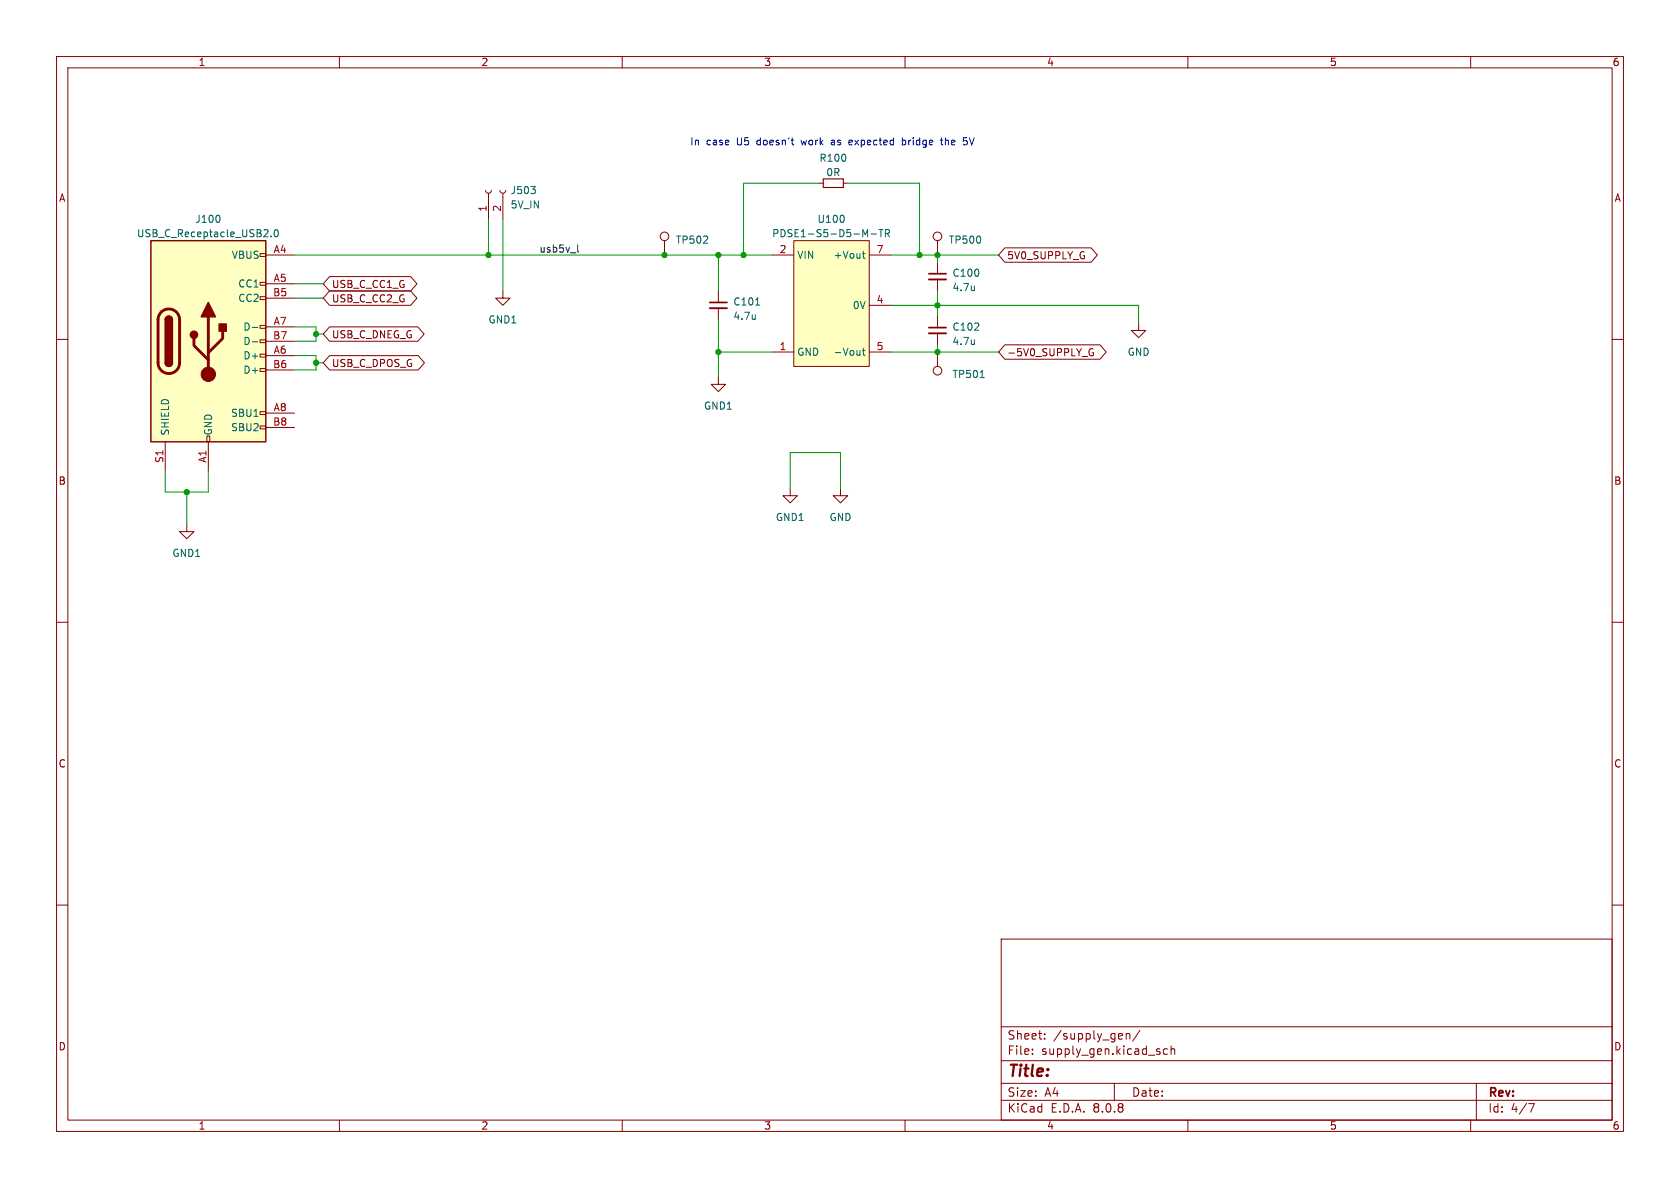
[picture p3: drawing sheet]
<svg xmlns="http://www.w3.org/2000/svg" width="297mm" height="210mm" viewBox="0 0 297 210" stroke-linecap="round" stroke-linejoin="round" font-family="sans-serif">
<g fill="none" stroke="#840000" stroke-width=".18">
<path d="M10 10h277v190h-277zM12 12h273v186h-273zM60 10v2M110 10v2M160 10v2M210 10v2M260 10v2M85.9 33.7l.1 .3 .4 .2 .3-.2 .2-.3M86.4 34.2v4.5M88.4 33.7l.1 .3 .4 .2 .4-.2 .1-.3M88.9 34.2v4.5M117.5 42.5v2.6"/>
<path d="M165.7 42.5v2.6M10 60h2M285 60h2M33 92.7v1.3h1.3l-1.3 1.3-1.3-1.3h1.3M10 110h2M285 110h2M10 160h2M177 166h108v32h-108zM285 160h2M60 198v2M110 198v2M160 198v2"/>
<path d="M177 194.5h108M177 191.5h108M177 187.5h108M177 181.5h108M182.5 186.3v.1M182.5 185.5v.1M184.7 183.6v.1M184.7 182.8v.1M197 191.5v3M199.1 182.7v1M199.1 182.8l.2-.1 .4 .1v.9M201.5 182.1l-1.3 2"/>
<path d="M206.4 185.5l-.4-.1-.3 .3v.4l.1 .2h.6M207 185.5l.2-.1 .4 .1 .1 .9M207 184.9v1.5M210 198v2M260 198v2M261 191.5v6.5M270.2 195.1h1l-.6 1.5"/>
<circle cx="117.5" cy="41.8" r=".76"/>
<circle cx="165.7" cy="41.8" r=".76"/>
</g>
<path d="M93.8 33h.8l-.4 .4M94.5 33.5l.1 .2-.1 .5" fill="none" stroke="#006464" stroke-width=".18"/>
<path d="M26.7 42.5h20.3v35.6h-20.3z" fill="#ffffc2"/>
<g fill="none" stroke="#840000" stroke-width=".18">
<path d="M144.8 32.4h.7M149.1 32.4h.8M46 57.5h1v.5h-1zM46 52.5h1v.5h-1zM46 49.9h1v.5h-1zM46 44.8h1v.5h-1zM47 45.1h5.1M47 50.2h5.1M47 57.8h5.1M47 52.7h5.1M88.9 51.4v1.3h1.3l-1.3 1.3-1.3-1.3h1.3M29.2 78.1v5.1"/>
<path d="M36.6 77.1h.5v1h-.5zM36.8 78.1v5.1M46 75.3h1v.5h-1zM46 72.8h1v.5h-1zM46 65.2h1v.5h-1zM46 62.6h1v.5h-1zM46 60.1h1v.5h-1zM47 62.9h5.1M47 73h5.1M47 65.4h5.1M47 60.3h5.1M47 75.6h5.1"/>
</g>
<path d="M26.7 42.5h20.3v35.6h-20.3zM29.2 56.5a.64 .64 0 0 1 .6-.6 .64 .64 0 0 1 .7 .6M29.2 64.1a.64 .64 0 0 0 .6 .7 .64 .64 0 0 0 .7-.7" fill="none" stroke="#840000" stroke-width=".25"/>
<path d="M28.5 55.2a1.9 1.9 0 0 1 2.1-.4 1.9 1.9 0 0 1 1.1 1.7v7.6a1.91 1.91 0 0 1-1.9 1.9 1.91 1.91 0 0 1-1.9-1.9v-7.7l.2-.7zM34.3 59.8v1.3l2.5 2.5M36.8 56v10.2M39.4 58.5v1.3l-2.6 2.6" fill="none" stroke="#840000" stroke-width=".51"/>
<g fill="#840000" stroke="#840000" stroke-width=".25">
<path d="M29.2 64.1h1.3a.64 .64 0 0 1-.7 .7 .64 .64 0 0 1-.6-.7z"/>
<path d="M29.2 56.5h1.3v7.6h-1.3z"/>
<path d="M29.4 56.1a.64 .64 0 0 1 .7-.2 .64 .64 0 0 1 .4 .6h-1.3z"/>
<path d="M36.8 53.5l1.3 2.5h-2.5z"/>
<path d="M38.7 57.3h1.3v1.2h-1.3z"/>
<circle cx="34.3" cy="59.2" r=".63"/>
</g>
<circle cx="36.8" cy="66.2" r="1.27" fill="#840000" stroke="#840000" stroke-width=".18"/>
<path d="M38.8 38.2l.1 .3-.1 .7M44.6 57.9h1M47.9 41.7v.2M48.7 40.6h.1a.68 .68 0 0 1 .4 .6 .68 .68 0 0 1-.4 .7 .84 .84 0 0 1-.1-1.3zM44.6 60.4h1" fill="none" stroke="#006464" stroke-width=".18"/>
<path d="M145.5 31.6h3.6v1.5h-3.6z" fill="none" stroke="#840000" stroke-width=".2"/>
<path d="M140.3 42.5h13.4v22.3h-13.4z" fill="#ffffc2"/>
<g fill="none" stroke="#840000" stroke-width=".18">
<path d="M58.3 57.8h15.6l1.1 1.3-1.1 1.2h-15.6l-1.2-1.2zM58.3 48.9h14.3l1.1 1.3-1.1 1.2h-14.3l-1.2-1.2zM58.3 51.4h14.3l1.1 1.3-1.1 1.3h-14.3l-1.2-1.3zM127 51.4v2.1M127 54.5v2M136.5 45.1h3.8M140.3 42.5h13.4v22.3h-13.4zM153.7 45.1h3.8M153.7 54h3.8M165.7 46.4v2M165.7 49.4v2M165.7 55.9v2"/>
<path d="M165.7 58.9v2.1M177.6 43.8h15.3l1.1 1.3-1.1 1.3h-15.3l-1.1-1.3zM201.3 57.2v1.2h1.3l-1.3 1.3-1.3-1.3h1.3M58.3 62.9h15.6l1.1 1.2-1.1 1.3h-15.6l-1.2-1.3zM127 66.7v1.2h1.3l-1.3 1.3-1.3-1.3h1.3M136.5 62.2h3.8M153.7 62.2h3.8M165.7 62.2v2.6M177.6 61h16.9l1.1 1.2-1.1 1.3h-16.9l-1.1-1.3zM193.2 61.7a.59 .59 0 0 0-.7 .6 .59 .59 0 0 0 .7 .5l.1-.4h-.2M139.7 86.4v1.2h1.3l-1.3 1.3-1.3-1.3h1.3M148.6 86.4v1.2h1.3l-1.3 1.3-1.3-1.3h1.3"/>
<circle cx="165.7" cy="65.5" r=".76"/>
</g>
<g fill="none" stroke="#006464" stroke-width=".18">
<path d="M149.2 38.3v.8M133.5 55.6v.9M133.5 56.3v.1M133.6 53.9h.7M152.5 44.8h.4M152.6 44.4v1.1l.3 .2M153 41.5l.4-.9v1.3M154 41.4h1M155.4 40.6h.7M155.7 40.6v1.3M156.5 41.2h.6l.2-.2-.1-.3-.7-.1v1.3M156.8 41.2l.5 .7"/>
<path d="M172.3 50.5v.9M172.3 51.3h-.1M152.5 62h.4M152.6 61.5v1.1l.3 .2M172.3 60.1v.8M172.3 60.8l-.1 .1M173.3 66.7h.7"/>
</g>
<path d="M125.5 54.5h3M164.2 49.4h3.1M164.2 58.9h3.1" fill="none" stroke="#840000" stroke-width=".33"/>
<path d="M125.5 53.5h3M164.2 48.4h3.1M164.2 57.9h3.1" fill="none" stroke="#840000" stroke-width=".3"/>
<path d="M102.1 43.3v1.1l.2 .2" fill="none" stroke="#0f0f0f" stroke-width=".18"/>
<g fill="none" stroke="#0000c2" stroke-width=".18">
<path d="M139.9 24.8h.4M140.2 25.6h.1M147.1 24.8h-.1M147.1 25.1l-.2 .2 .2 .3M150.5 24.8h-.2l-.2 .2v.6h.4M150.7 25.1l-.6 .1M159.5 24.8h.4l.2 .1M159.5 24.4v1.2M160.1 25.5l-.2 .1h-.4M166.2 24.8h.5M166.4 24.4v1l.3 .2M170.3 24.4h.6"/>
<path d="M170.5 24.8h.3l.2 .3-.1 .4-.4 .1"/>
</g>
<g fill="none" stroke="#009600" stroke-width=".18">
<path d="M86.4 38.7v6.4M88.9 38.7v12.7M144.8 32.4h-13.4v12.7M149.9 32.4h12.7v12.7M52.1 45.1h84.4M52.1 52.7h5M52.1 57.8h3.8v2.5h-3.8M52.1 50.2h5M55.9 59.1h1.2M127 45.1v6.3M127 56.5v10.2M157.5 45.1h19"/>
<path d="M157.5 54h43.8v3.2M165.7 45.1v1.3M165.7 51.4v4.5M52.1 62.9h3.8v2.5h-3.8M55.9 64.1h1.2M127 62.2h9.5M157.5 62.2h19M165.7 61v1.2M29.2 83.2v3.8h7.6v-3.8M33 87v5.7M139.7 86.4v-6.4h8.9v6.4"/>
</g>
<g fill="#009600" stroke="#009600" stroke-width=".18">
<circle cx="117.5" cy="45.1" r=".46"/>
<circle cx="127" cy="45.1" r=".46"/>
<circle cx="33" cy="87" r=".46"/>
<circle cx="55.9" cy="64.1" r=".46"/>
<circle cx="55.9" cy="59.1" r=".46"/>
<circle cx="86.4" cy="45.1" r=".46"/>
<circle cx="162.6" cy="45.1" r=".46"/>
<circle cx="165.7" cy="45.1" r=".46"/>
<circle cx="165.7" cy="54" r=".46"/>
<circle cx="165.7" cy="62.2" r=".46"/>
<circle cx="131.4" cy="45.1" r=".46"/>
<circle cx="127" cy="62.2" r=".46"/>
</g>
<text font-size="2.8" fill="#840000" x="178" y="190.9">Title:</text>
<g font-size="2.1" fill="#840000">
<text x="178" y="184">Sheet:</text>
<text x="186.2" y="184">/supply_gen/</text>
<text x="178" y="186.7">File:</text>
<text x="184.1" y="186.7">supply_gen.kicad_sch</text>
<text x="178" y="196.9">KiCad</text>
<text x="178" y="194.1">Size:</text>
<text x="184.7" y="194.1">A4</text>
<text x="185.7" y="196.9">E.D.A.</text>
<text x="193.3" y="196.9">8.0.8</text>
<text x="200" y="194.1">Date:</text>
<text x="263" y="194.3">Rev:</text>
<text x="263" y="196.9">Id:</text>
<text x="267.1" y="196.9">4/7</text>
</g>
<g font-size="1.8" fill="#840000">
<text x="35" y="11.9">1</text>
<text x="85" y="11.9">2</text>
<text x="135" y="11.9">3</text>
<text x="185" y="11.9">4</text>
<text x="235" y="11.9">5</text>
<text x="285" y="11.9">6</text>
<text x="10.3" y="35.9">A</text>
<text x="285.3" y="35.9">A</text>
<text x="178" y="46">5V0_SUPPLY_G</text>
<text x="58.6" y="51.1">USB_C_CC1_G</text>
<text x="58.6" y="53.7">USB_C_CC2_G</text>
<text x="58.6" y="60">USB_C_DNEG_G</text>
<text x="58.6" y="65.1">USB_C_DPOS_G</text>
<text x="178" y="63.2">-5V0_SUPPLY_G</text>
<text x="10.3" y="85.9">B</text>
<text x="285.3" y="85.9">B</text>
<text x="10.3" y="135.9">C</text>
<text x="285.3" y="135.9">C</text>
<text x="10.3" y="185.9">D</text>
<text x="285.3" y="185.9">D</text>
<text x="35" y="199.9">1</text>
<text x="85" y="199.9">2</text>
<text x="135" y="199.9">3</text>
<text x="185" y="199.9">4</text>
<text x="235" y="199.9">5</text>
<text x="285" y="199.9">6</text>
</g>
<g font-size="1.8" fill="#0000c2">
<text x="121.9" y="25.8">In</text>
<text x="124.8" y="25.8">case</text>
<text x="130.4" y="25.8">U5</text>
<text x="134.1" y="25.8">doesn't</text>
<text x="142.1" y="25.8">work</text>
<text x="147.6" y="25.8">as</text>
<text x="151" y="25.8">expected</text>
<text x="160.5" y="25.8">bridge</text>
<text x="167.6" y="25.8">the</text>
<text x="171.8" y="25.8">5V</text>
</g>
<g font-size="1.8" fill="#006464">
<text x="144.8" y="28.8">R100</text>
<text x="90.2" y="34.5">J503</text>
<text x="146" y="31.3">0R</text>
<text x="34.4" y="39.6">J100</text>
<text x="90.2" y="37.1">5V_IN</text>
<text x="144.4" y="39.6">U100</text>
<text x="24.1" y="42.1">USB_C_Receptacle_USB2.0</text>
<text x="40.9" y="45.9">VBUS</text>
<text x="119.4" y="43.3">TP502</text>
<text x="136.4" y="42.1">PDSE1-S5-D5-M-TR</text>
<text x="140.8" y="45.9">VIN</text>
<text x="147.3" y="45.9">+Vout</text>
<text x="167.6" y="43.3">TP500</text>
<text x="42" y="51">CC1</text>
<text x="42" y="53.6">CC2</text>
<text x="168.3" y="49.1">C100</text>
<text x="168.3" y="51.7">4.7u</text>
<text x="42.9" y="58.6">D-</text>
<text x="86.3" y="57.4">GND1</text>
<text x="129.5" y="54.2">C101</text>
<text x="129.5" y="56.7">4.7u</text>
<text x="150.7" y="54.8">0V</text>
<text x="168.3" y="58.7">C102</text>
<text x="42.9" y="63.7">D+</text>
<text x="42.9" y="61.2">D-</text>
<text x="140.8" y="63.1">GND</text>
<text x="147.3" y="63.1">-Vout</text>
<text x="168.3" y="61.2">4.7u</text>
<text x="199.3" y="63.1">GND</text>
<text x="42.9" y="66.3">D+</text>
<text x="168.3" y="67">TP501</text>
<text x="30.1" y="77.1" transform="rotate(-90 30.1 77.1)">SHIELD</text>
<text x="37.7" y="77.1" transform="rotate(-90 37.7 77.1)">GND</text>
<text x="40.8" y="73.9">SBU1</text>
<text x="40.8" y="76.4">SBU2</text>
<text x="124.4" y="72.6">GND1</text>
<text x="137.1" y="92.3">GND1</text>
<text x="146.6" y="92.3">GND</text>
<text x="30.4" y="98.7">GND1</text>
</g>
<g font-size="1.8" fill="#a90000">
<text x="86.1" y="37.5" transform="rotate(-90 86.1 37.5)">1</text>
<text x="88.6" y="37.5" transform="rotate(-90 88.6 37.5)">2</text>
<text x="48.3" y="44.8">A4</text>
<text x="137.7" y="44.8">2</text>
<text x="154.9" y="44.8">7</text>
<text x="48.2" y="52.5">B5</text>
<text x="48.3" y="49.9">A5</text>
<text x="154.9" y="53.7">4</text>
<text x="48.3" y="57.5">A7</text>
<text x="48.2" y="65.2">B6</text>
<text x="48.2" y="60.1">B7</text>
<text x="48.3" y="62.6">A6</text>
<text x="137.7" y="62">1</text>
<text x="154.9" y="62">5</text>
<text x="48.2" y="75.3">B8</text>
<text x="48.3" y="72.8">A8</text>
<text x="29" y="82" transform="rotate(-90 29 82)">S1</text>
<text x="36.6" y="81.9" transform="rotate(-90 36.6 81.9)">A1</text>
</g>
<text font-size="1.8" fill="#0f0f0f" x="95.2" y="44.7">usb5v_l</text>
</svg>
